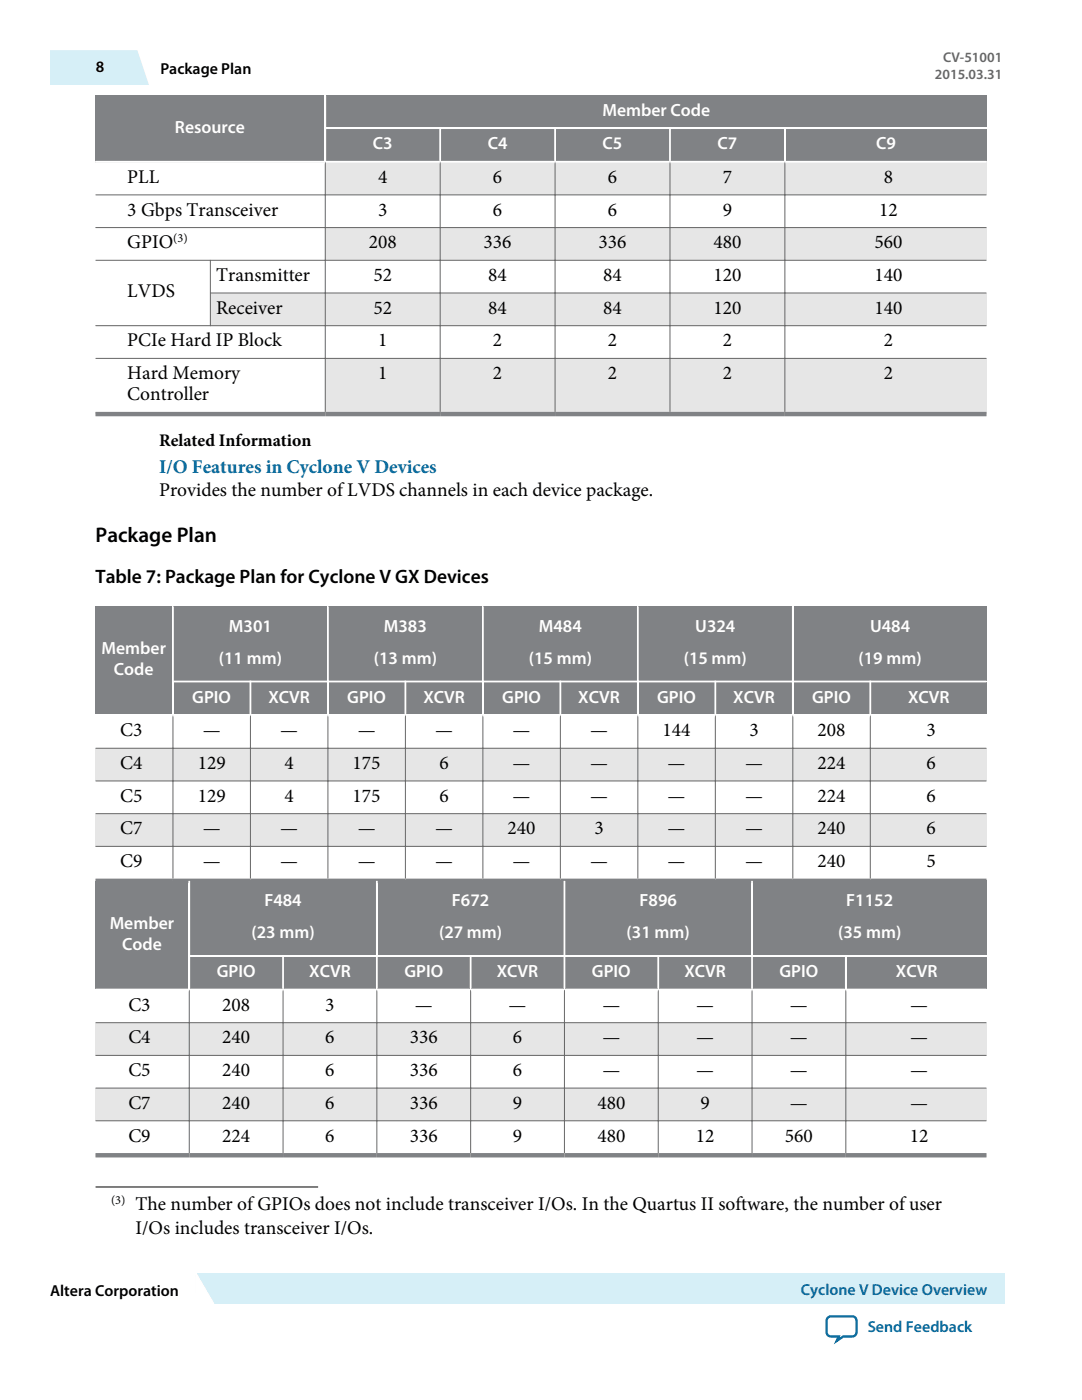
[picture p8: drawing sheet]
<svg xmlns="http://www.w3.org/2000/svg" width="216mm" height="279mm" viewBox="0 0 216 279" stroke-linecap="round" stroke-linejoin="round" font-family="sans-serif">
<g fill="#e6e6e6">
<path d="M19 32.3h177.8v6.6h-177.8z" fill-rule="evenodd"/>
<path d="M19 45.4h177.8v6.5h-177.8z" fill-rule="evenodd"/>
<path d="M19 58.5h177.8v6.5h-177.8z" fill-rule="evenodd"/>
<path d="M19 71.5h177.8v11.1h-177.8z" fill-rule="evenodd"/>
</g>
<g fill="#808285">
<path d="M19 19.1h45.7v13h-45.7z" fill-rule="evenodd"/>
<path d="M65.1 19.1h131.7v6.3h-131.7z" fill-rule="evenodd"/>
<path d="M65.1 25.8h22.6v6.3h-22.6z" fill-rule="evenodd"/>
<path d="M88 25.8h22.6v6.3h-22.6z" fill-rule="evenodd"/>
<path d="M110.9 25.8h22.6v6.3h-22.6z" fill-rule="evenodd"/>
<path d="M133.9 25.8h22.5v6.3h-22.5z" fill-rule="evenodd"/>
<path d="M156.8 25.8h40v6.3h-40z" fill-rule="evenodd"/>
</g>
<g fill="#fff">
<path d="M19 32.5h45.8v6.3h-45.8z" fill-rule="evenodd"/>
<path d="M19 39h45.8v6.3h-45.8z" fill-rule="evenodd"/>
<path d="M19 45.5h45.8v6.4h-45.8z" fill-rule="evenodd"/>
<path d="M19 52h22.9v12.9h-22.9z" fill-rule="evenodd"/>
<path d="M19 65.1h45.8v6.3h-45.8z" fill-rule="evenodd"/>
<path d="M19 71.6h45.8v10.6h-45.8z" fill-rule="evenodd"/>
</g>
<path d="M64.9 19.1v13.4M64.7 25.6h132.1M87.8 25.4v6.9M110.8 25.4v6.9M133.7 25.4v6.9M156.6 25.4v6.9M196.8 32.3h-177.8" fill="none" stroke="#fff" stroke-width=".35"/>
<path d="M19 38.9h177.8M64.9 32.3v49.9M87.8 32.3v49.9M110.8 32.3v49.9M133.7 32.3v49.9M156.6 32.3v49.9M19 45.4h177.8M19 51.9h177.8M41.9 58.5h154.9M42 51.9v13.2M19 71.5h177.8M196.8 65h-177.8" fill="none" stroke="#666" stroke-width=".2"/>
<path d="M19 82.6h177.8" fill="none" stroke="#808285" stroke-width=".88"/>
<g fill="#e6e6e6">
<path d="M19 149.3h177.8v6.6h-177.8z" fill-rule="evenodd"/>
<path d="M19 162.4h177.8v6.5h-177.8z" fill-rule="evenodd"/>
</g>
<g fill="#808285">
<path d="M19 121h15.3v21.5h-15.3z" fill-rule="evenodd"/>
<path d="M34.7 121h30.6v14.8h-30.6z" fill-rule="evenodd"/>
<path d="M65.6 121h30.6v14.8h-30.6z" fill-rule="evenodd"/>
<path d="M96.5 121h30.6v14.8h-30.6z" fill-rule="evenodd"/>
<path d="M127.5 121h30.5v14.8h-30.5z" fill-rule="evenodd"/>
<path d="M158.4 121h38.4v14.8h-38.4z" fill-rule="evenodd"/>
<path d="M34.7 136.2h15.1v6.3h-15.1z" fill-rule="evenodd"/>
<path d="M50.1 136.2h15.2v6.3h-15.2z" fill-rule="evenodd"/>
<path d="M65.6 136.2h15.1v6.3h-15.1z" fill-rule="evenodd"/>
<path d="M81.1 136.2h15.1v6.3h-15.1z" fill-rule="evenodd"/>
<path d="M96.5 136.2h15.1v6.3h-15.1z" fill-rule="evenodd"/>
<path d="M112 136.2h15.1v6.3h-15.1z" fill-rule="evenodd"/>
<path d="M127.5 136.2h15.1v6.3h-15.1z" fill-rule="evenodd"/>
<path d="M142.9 136.2h15.1v6.3h-15.1z" fill-rule="evenodd"/>
<path d="M158.4 136.2h15.1v6.3h-15.1z" fill-rule="evenodd"/>
<path d="M173.8 136.2h23v6.3h-23z" fill-rule="evenodd"/>
</g>
<path d="M34.3 136h162.5M34.5 121v21.9M50 135.8v6.9M65.4 121v21.7M80.9 135.8v6.9M96.4 121v21.7M111.8 135.8v6.9M127.3 121v21.7M142.7 135.8v6.9M158.2 121v21.7M173.7 135.8v6.9M19 142.7h177.8" fill="none" stroke="#fff" stroke-width=".35"/>
<g fill="none" stroke="#666" stroke-width=".2">
<path d="M19 149.3h177.8M19 155.9h177.8M34.5 142.7v32.6M50 142.7v32.6M65.4 142.7v32.6M80.9 142.7v32.6M96.4 142.7v32.6M111.8 142.7v32.6M127.3 142.7v32.6M142.7 142.7v32.6M158.2 142.7v32.6M173.7 142.7v32.6"/>
<path d="M19 162.4h177.8M19 168.9h177.8"/>
</g>
<path d="M19 175.8h177.8" fill="none" stroke="#808285" stroke-width=".88"/>
<g fill="#e6e6e6">
<path d="M19 204.1h177.8v6.5h-177.8z" fill-rule="evenodd"/>
<path d="M19 217.2h177.8v6.5h-177.8z" fill-rule="evenodd"/>
</g>
<g fill="#808285">
<path d="M19 175.8h18.6v21.5h-18.6z" fill-rule="evenodd"/>
<path d="M37.9 175.8h37.1v14.8h-37.1z" fill-rule="evenodd"/>
<path d="M75.4 175.8h37.1v14.8h-37.1z" fill-rule="evenodd"/>
<path d="M112.8 175.8h37.1v14.8h-37.1z" fill-rule="evenodd"/>
<path d="M150.2 175.8h46.6v14.8h-46.6z" fill-rule="evenodd"/>
<path d="M37.9 191h18.4v6.3h-18.4z" fill-rule="evenodd"/>
<path d="M56.7 191h18.3v6.3h-18.3z" fill-rule="evenodd"/>
<path d="M75.4 191h18.3v6.3h-18.3z" fill-rule="evenodd"/>
<path d="M94.1 191h18.4v6.3h-18.4z" fill-rule="evenodd"/>
<path d="M112.8 191h18.4v6.3h-18.4z" fill-rule="evenodd"/>
<path d="M131.5 191h18.4v6.3h-18.4z" fill-rule="evenodd"/>
<path d="M150.2 191h18.4v6.3h-18.4z" fill-rule="evenodd"/>
<path d="M169 191h27.8v6.3h-27.8z" fill-rule="evenodd"/>
</g>
<path d="M37.8 175.8v21.9M75.2 175.8v21.7M112.6 175.8v21.7M150.1 175.8v21.7M19 197.5h177.8M37.6 190.8h159.2M56.5 190.6v6.9M93.9 190.6v6.9M131.3 190.6v6.9M168.8 190.6v6.9" fill="none" stroke="#fff" stroke-width=".35"/>
<path d="M37.8 197.5v32.6M56.5 197.5v32.6M75.2 197.5v32.6M93.9 197.5v32.6M112.6 197.5v32.6M131.3 197.5v32.6M150.1 197.5v32.6M168.8 197.5v32.6M19 204.1h177.8M19 210.6h177.8M19 217.2h177.8M19 223.7h177.8" fill="none" stroke="#666" stroke-width=".2"/>
<path d="M19 230.6h177.8" fill="none" stroke="#808285" stroke-width=".88"/>
<path d="M19 236.9h44.5" fill="none" stroke="#000" stroke-width=".2"/>
<path d="M9.9 10h17.5l2.6 6.8h-20.1z" fill="#d6eff7"/>
<path d="M39 254h161.5v6.2h-161.5z" fill-rule="evenodd" fill="#d6eff7"/>
<path d="M39.1 254l4.4 6.2h-4.5z" fill="#fff"/>
<path d="M39 260.2l.1-6.2 3.6 6.2" fill="none" stroke="#fff" stroke-width=".27"/>
<path d="M165.2 263l.6-.3h4.3a.85 .85 0 0 1 .8 .9v2.3a.85 .85 0 0 1-.8 .8h-1.8l-1.4 .9 .5-.9h-1.6a.85 .85 0 0 1-.9-.8v-2.3z" fill="none" stroke="#0065a4" stroke-width=".46"/>
<text font-size="4.2" x="19.1" y="108.2">Package Plan</text>
<g font-size="3.9">
<text x="25.4" y="36.5">PLL</text>
<text x="75.4" y="36.5">4</text>
<text x="98.4" y="36.5">6</text>
<text x="121.3" y="36.5">6</text>
<text x="144.2" y="36.5">7</text>
<text x="176.4" y="36.5">8</text>
<text x="25.4" y="43">3 Gbps Transceiver</text>
<text x="75.4" y="43">3</text>
<text x="98.4" y="43">6</text>
<text x="121.3" y="43">6</text>
<text x="144.2" y="43">9</text>
<text x="175.4" y="43">12</text>
<text x="25.4" y="49.6">GPIO</text>
<text x="73.6" y="49.6">208</text>
<text x="96.5" y="49.6">336</text>
<text x="119.4" y="49.6">336</text>
<text x="142.4" y="49.6">480</text>
<text x="174.5" y="49.6">560</text>
<text x="25.4" y="59.4">LVDS</text>
<text x="43.1" y="56.1">Transmitter</text>
<text x="74.5" y="56.1">52</text>
<text x="97.4" y="56.1">84</text>
<text x="120.4" y="56.1">84</text>
<text x="142.4" y="56.1">120</text>
<text x="174.5" y="56.1">140</text>
<text x="43.1" y="62.6">Receiver</text>
<text x="74.5" y="62.6">52</text>
<text x="97.4" y="62.6">84</text>
<text x="120.4" y="62.6">84</text>
<text x="142.4" y="62.6">120</text>
<text x="174.5" y="62.6">140</text>
<text x="25.4" y="69.1">PCIe Hard IP Block</text>
<text x="75.4" y="69.1">1</text>
<text x="98.4" y="69.1">2</text>
<text x="121.3" y="69.1">2</text>
<text x="144.2" y="69.1">2</text>
<text x="176.4" y="69.1">2</text>
<text x="25.4" y="75.7">Hard Memory</text>
<text x="75.4" y="75.7">1</text>
<text x="98.4" y="75.7">2</text>
<text x="121.3" y="75.7">2</text>
<text x="144.2" y="75.7">2</text>
<text x="176.4" y="75.7">2</text>
<text x="25.4" y="79.9">Controller</text>
<text x="31.8" y="99">Provides the number of LVDS channels in each device package.</text>
<text x="19" y="116.3">Table 7: Package Plan for Cyclone V GX Devices</text>
<text x="24" y="146.9">C3</text>
<text x="40.5" y="146.9">—</text>
<text x="55.9" y="146.9">—</text>
<text x="71.4" y="146.9">—</text>
<text x="86.8" y="146.9">—</text>
<text x="102.3" y="146.9">—</text>
<text x="117.8" y="146.9">—</text>
<text x="132.2" y="146.9">144</text>
<text x="149.5" y="146.9">3</text>
<text x="163.1" y="146.9">208</text>
<text x="184.9" y="146.9">3</text>
<text x="24" y="153.5">C4</text>
<text x="39.4" y="153.5">129</text>
<text x="56.8" y="153.5">4</text>
<text x="70.4" y="153.5">175</text>
<text x="87.7" y="153.5">6</text>
<text x="102.3" y="153.5">—</text>
<text x="117.8" y="153.5">—</text>
<text x="133.2" y="153.5">—</text>
<text x="148.7" y="153.5">—</text>
<text x="163.1" y="153.5">224</text>
<text x="184.9" y="153.5">6</text>
<text x="24" y="160">C5</text>
<text x="39.4" y="160">129</text>
<text x="56.8" y="160">4</text>
<text x="70.4" y="160">175</text>
<text x="87.7" y="160">6</text>
<text x="102.3" y="160">—</text>
<text x="117.8" y="160">—</text>
<text x="133.2" y="160">—</text>
<text x="148.7" y="160">—</text>
<text x="163.1" y="160">224</text>
<text x="184.9" y="160">6</text>
<text x="24" y="166.5">C7</text>
<text x="40.5" y="166.5">—</text>
<text x="55.9" y="166.5">—</text>
<text x="71.4" y="166.5">—</text>
<text x="86.8" y="166.5">—</text>
<text x="101.3" y="166.5">240</text>
<text x="118.6" y="166.5">3</text>
<text x="133.2" y="166.5">—</text>
<text x="148.7" y="166.5">—</text>
<text x="163.1" y="166.5">240</text>
<text x="184.9" y="166.5">6</text>
<text x="24" y="173.1">C9</text>
<text x="40.5" y="173.1">—</text>
<text x="55.9" y="173.1">—</text>
<text x="71.4" y="173.1">—</text>
<text x="86.8" y="173.1">—</text>
<text x="102.3" y="173.1">—</text>
<text x="117.8" y="173.1">—</text>
<text x="133.2" y="173.1">—</text>
<text x="148.7" y="173.1">—</text>
<text x="163.1" y="173.1">240</text>
<text x="184.9" y="173.1">5</text>
<text x="25.6" y="201.7">C3</text>
<text x="44.3" y="201.7">208</text>
<text x="64.9" y="201.7">3</text>
<text x="82.8" y="201.7">—</text>
<text x="101.5" y="201.7">—</text>
<text x="120.2" y="201.7">—</text>
<text x="138.9" y="201.7">—</text>
<text x="157.6" y="201.7">—</text>
<text x="181.6" y="201.7">—</text>
<text x="25.6" y="208.2">C4</text>
<text x="44.3" y="208.2">240</text>
<text x="64.9" y="208.2">6</text>
<text x="81.8" y="208.2">336</text>
<text x="102.3" y="208.2">6</text>
<text x="120.2" y="208.2">—</text>
<text x="138.9" y="208.2">—</text>
<text x="157.6" y="208.2">—</text>
<text x="181.6" y="208.2">—</text>
<text x="25.6" y="214.8">C5</text>
<text x="44.3" y="214.8">240</text>
<text x="64.9" y="214.8">6</text>
<text x="81.8" y="214.8">336</text>
<text x="102.3" y="214.8">6</text>
<text x="120.2" y="214.8">—</text>
<text x="138.9" y="214.8">—</text>
<text x="157.6" y="214.8">—</text>
<text x="181.6" y="214.8">—</text>
<text x="25.6" y="221.3">C7</text>
<text x="44.3" y="221.3">240</text>
<text x="64.9" y="221.3">6</text>
<text x="81.8" y="221.3">336</text>
<text x="102.3" y="221.3">9</text>
<text x="119.2" y="221.3">480</text>
<text x="139.8" y="221.3">9</text>
<text x="157.6" y="221.3">—</text>
<text x="181.6" y="221.3">—</text>
<text x="25.6" y="227.8">C9</text>
<text x="44.3" y="227.8">224</text>
<text x="64.9" y="227.8">6</text>
<text x="81.8" y="227.8">336</text>
<text x="102.3" y="227.8">9</text>
<text x="119.2" y="227.8">480</text>
<text x="138.8" y="227.8">12</text>
<text x="156.6" y="227.8">560</text>
<text x="181.5" y="227.8">12</text>
<text x="27" y="241.5">The number of GPIOs does not include transceiver I/Os. In the Quartus II software, the number of user</text>
<text x="27" y="246.2">I/Os includes transceiver I/Os.</text>
</g>
<text font-size="3.9" fill="#069" x="31.8" y="94.3">I/O Features in Cyclone V Devices</text>
<g font-size="3.5" fill="#fff">
<text x="120.2" y="23.1">Member Code</text>
<text x="34.9" y="26.5">Resource</text>
<text x="74.4" y="29.8">C3</text>
<text x="97.3" y="29.8">C4</text>
<text x="120.2" y="29.8">C5</text>
<text x="143.2" y="29.8">C7</text>
<text x="174.8" y="29.8">C9</text>
<text x="20.3" y="130.5">Member</text>
<text x="45.7" y="126.1">M301</text>
<text x="76.6" y="126.1">M383</text>
<text x="107.5" y="126.1">M484</text>
<text x="138.7" y="126.1">U324</text>
<text x="173.6" y="126.1">U484</text>
<text x="22.7" y="134.8">Code</text>
<text x="43.7" y="132.5">(11 mm)</text>
<text x="74.6" y="132.5">(13 mm)</text>
<text x="105.5" y="132.5">(15 mm)</text>
<text x="136.4" y="132.5">(15 mm)</text>
<text x="171.3" y="132.5">(19 mm)</text>
<text x="38.4" y="140.2">GPIO</text>
<text x="53.6" y="140.2">XCVR</text>
<text x="69.3" y="140.2">GPIO</text>
<text x="84.5" y="140.2">XCVR</text>
<text x="100.2" y="140.2">GPIO</text>
<text x="115.4" y="140.2">XCVR</text>
<text x="131.1" y="140.2">GPIO</text>
<text x="146.3" y="140.2">XCVR</text>
<text x="162.1" y="140.2">GPIO</text>
<text x="181.2" y="140.2">XCVR</text>
<text x="21.9" y="185.3">Member</text>
<text x="52.7" y="180.9">F484</text>
<text x="90.2" y="180.9">F672</text>
<text x="127.6" y="180.9">F896</text>
<text x="168.9" y="180.9">F1152</text>
<text x="24.4" y="189.5">Code</text>
<text x="50.2" y="187.3">(23 mm)</text>
<text x="87.6" y="187.3">(27 mm)</text>
<text x="125" y="187.3">(31 mm)</text>
<text x="167.2" y="187.3">(35 mm)</text>
<text x="43.3" y="195">GPIO</text>
<text x="61.7" y="195">XCVR</text>
<text x="80.7" y="195">GPIO</text>
<text x="99.1" y="195">XCVR</text>
<text x="118.1" y="195">GPIO</text>
<text x="136.6" y="195">XCVR</text>
<text x="155.5" y="195">GPIO</text>
<text x="178.8" y="195">XCVR</text>
</g>
<text font-size="3.5" x="31.7" y="89.1">Related Information</text>
<g font-size="3.2">
<text x="19.2" y="14.4">8</text>
<text x="32" y="14.7">Package Plan</text>
<text x="10" y="258.7">Altera Corporation</text>
</g>
<g font-size="3.2" fill="#069">
<text x="159.8" y="258.4">Cyclone V Device Overview</text>
<text x="173.1" y="265.9">Send Feedback</text>
</g>
<g font-size="2.8" fill="#666">
<text x="186.6" y="15.8">2015.03.31</text>
<text x="188.2" y="12.4">CV-51001</text>
</g>
<g font-size="2.5">
<text x="34.6" y="48.3">(3)</text>
<text x="22.2" y="240.3">(3)</text>
</g>
</svg>
